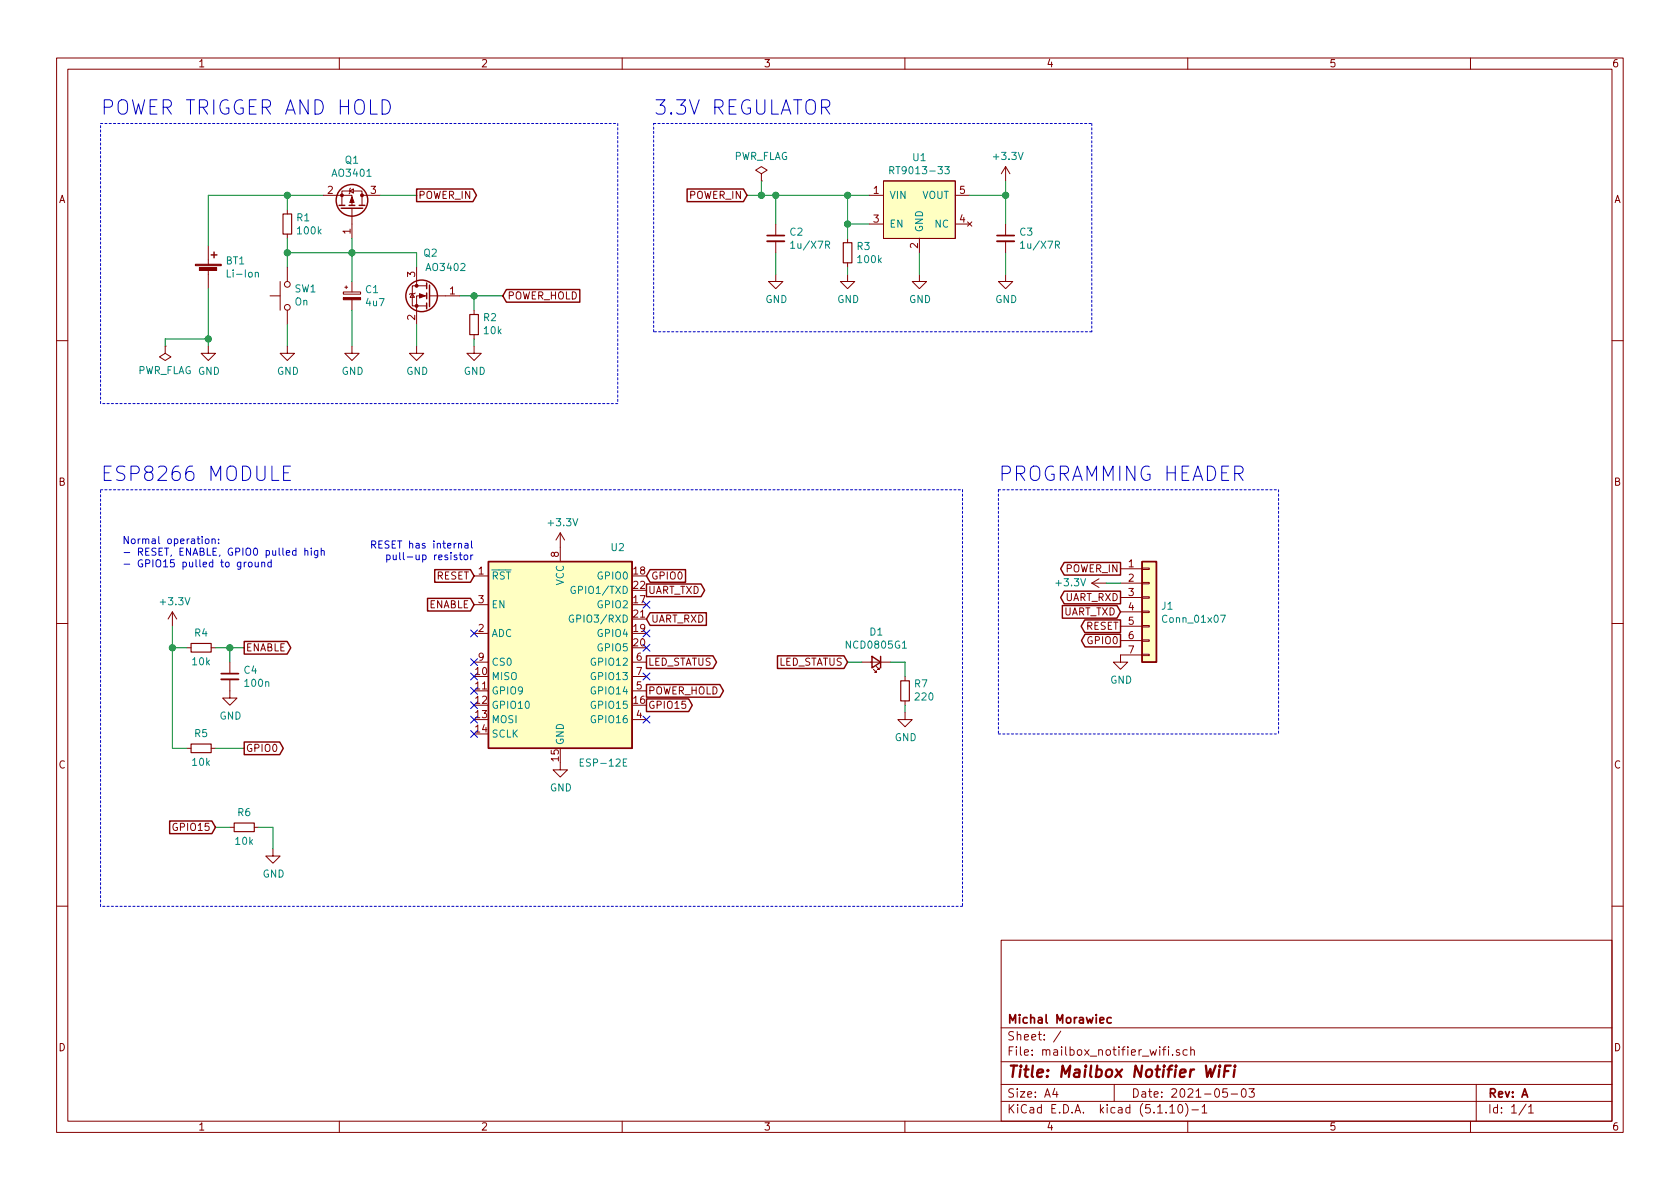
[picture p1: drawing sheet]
EESchema Schematic File Version 4
EELAYER 30 0
EELAYER END
$Descr A4 11693 8268
encoding utf-8
Sheet 1 1
Title "Mailbox Notifier WiFi"
Date "2021-05-03"
Rev "A"
Comp "Michal Morawiec"
Comment1 ""
Comment2 ""
Comment3 ""
Comment4 ""
$EndDescr
$Comp
L power:GND #PWR0101
U 1 1
P 3900 5300
F 0 "#PWR0101" H 3900 5050 50  0001 C CNN
F 1 "GND" H 3905 5127 50  0000 C CNN
F 2 "" H 3900 5300 50  0001 C CNN
F 3 "" H 3900 5300 50  0001 C CNN
	1    3900 5300
	1    0    0    -1  
$EndComp
$Comp
L power:+3.3V #PWR0102
U 1 1
P 3900 3800
F 0 "#PWR0102" H 3900 3650 50  0001 C CNN
F 1 "+3.3V" H 3915 3973 50  0000 C CNN
F 2 "" H 3900 3800 50  0001 C CNN
F 3 "" H 3900 3800 50  0001 C CNN
	1    3900 3800
	1    0    0    -1  
$EndComp
$Comp
L RF_Module:ESP-12E U2
U 1 1
P 3900 4600
F 0 "U2" H 4300 5400 50  0000 C CNN
F 1 "ESP-12E" H 4200 3900 50  0000 C CNN
F 2 "RF_Module:ESP-12E" H 3900 4600 50  0001 C CNN
F 3 "http://wiki.ai-thinker.com/_media/esp8266/esp8266_series_modules_user_manual_v1.1.pdf" H 3550 4700 50  0001 C CNN
	1    3900 4600
	1    0    0    -1  
$EndComp
$Comp
L Transistor_FET:AO3401A Q1
U 1 1
P 2450 1450
F 0 "Q1" V 2792 1450 50  0000 C CNN
F 1 "AO3401" V 2701 1450 50  0000 C CNN
F 2 "Package_TO_SOT_SMD:SOT-23" H 2650 1375 50  0001 L CIN
F 3 "http://www.aosmd.com/pdfs/datasheet/AO3401A.pdf" H 2450 1450 50  0001 L CNN
F 4 "C15127" V 2450 1450 50  0001 C CNN "LCSC"
	1    2450 1450
	0    1    -1   0   
$EndComp
$Comp
L Device:R_Small R1
U 1 1
P 2000 1550
F 0 "R1" H 2059 1596 50  0000 L CNN
F 1 "100k" H 2059 1505 50  0000 L CNN
F 2 "Resistor_SMD:R_0805_2012Metric" H 2000 1550 50  0001 C CNN
F 3 "~" H 2000 1550 50  0001 C CNN
F 4 "C17407" H 2000 1550 50  0001 C CNN "LCSC"
	1    2000 1550
	1    0    0    -1  
$EndComp
Wire Wire Line
	2450 1650 2450 1750
$Comp
L Transistor_FET:AO3400A Q2
U 1 1
P 3000 2050
F 0 "Q2" H 2950 2350 50  0000 L CNN
F 1 "AO3402" H 2750 2250 50  0000 L CNN
F 2 "Package_TO_SOT_SMD:SOT-23" H 3200 1975 50  0001 L CIN
F 3 "http://www.aosmd.com/pdfs/datasheet/AO3400A.pdf" H 3000 2050 50  0001 L CNN
F 4 "C14385" H 3000 2050 50  0001 C CNN "LCSC"
	1    3000 2050
	-1   0    0    -1  
$EndComp
Wire Wire Line
	2000 1750 2450 1750
Connection ~ 2450 1750
Wire Wire Line
	2450 1750 2450 1950
Wire Wire Line
	1450 1350 2000 1350
Wire Wire Line
	2000 1450 2000 1350
Connection ~ 2000 1350
Wire Wire Line
	2000 1350 2250 1350
Wire Wire Line
	2000 1650 2000 1750
$Comp
L Device:R_Small R2
U 1 1
P 3300 2250
F 0 "R2" H 3241 2204 50  0000 R CNN
F 1 "10k" H 3241 2295 50  0000 R CNN
F 2 "Resistor_SMD:R_0805_2012Metric" H 3300 2250 50  0001 C CNN
F 3 "~" H 3300 2250 50  0001 C CNN
F 4 "C17414" H 3300 2250 50  0001 C CNN "LCSC"
	1    3300 2250
	-1   0    0    1   
$EndComp
Wire Wire Line
	3200 2050 3300 2050
Wire Wire Line
	3300 2050 3300 2150
Wire Wire Line
	2900 1850 2900 1750
Wire Wire Line
	2900 1750 2450 1750
$Comp
L power:GND #PWR0103
U 1 1
P 3300 2400
F 0 "#PWR0103" H 3300 2150 50  0001 C CNN
F 1 "GND" H 3305 2227 50  0000 C CNN
F 2 "" H 3300 2400 50  0001 C CNN
F 3 "" H 3300 2400 50  0001 C CNN
	1    3300 2400
	1    0    0    -1  
$EndComp
$Comp
L power:GND #PWR0104
U 1 1
P 2900 2400
F 0 "#PWR0104" H 2900 2150 50  0001 C CNN
F 1 "GND" H 2905 2227 50  0000 C CNN
F 2 "" H 2900 2400 50  0001 C CNN
F 3 "" H 2900 2400 50  0001 C CNN
	1    2900 2400
	1    0    0    -1  
$EndComp
$Comp
L power:GND #PWR0105
U 1 1
P 2450 2400
F 0 "#PWR0105" H 2450 2150 50  0001 C CNN
F 1 "GND" H 2455 2227 50  0000 C CNN
F 2 "" H 2450 2400 50  0001 C CNN
F 3 "" H 2450 2400 50  0001 C CNN
	1    2450 2400
	1    0    0    -1  
$EndComp
$Comp
L power:GND #PWR0106
U 1 1
P 1450 2400
F 0 "#PWR0106" H 1450 2150 50  0001 C CNN
F 1 "GND" H 1455 2227 50  0000 C CNN
F 2 "" H 1450 2400 50  0001 C CNN
F 3 "" H 1450 2400 50  0001 C CNN
	1    1450 2400
	1    0    0    -1  
$EndComp
Wire Wire Line
	2900 2250 2900 2400
Wire Wire Line
	2450 2150 2450 2400
Wire Wire Line
	1450 2000 1450 2350
Wire Wire Line
	1450 1350 1450 1700
$Comp
L Switch:SW_Push SW1
U 1 1
P 2000 2050
F 0 "SW1" V 2046 2002 50  0000 R CNN
F 1 "On" V 1955 2002 50  0000 R CNN
F 2 "Connector_PinHeader_2.54mm:PinHeader_1x02_P2.54mm_Horizontal" H 2000 2250 50  0001 C CNN
F 3 "~" H 2000 2250 50  0001 C CNN
	1    2000 2050
	0    -1   -1   0   
$EndComp
$Comp
L power:GND #PWR0107
U 1 1
P 2000 2400
F 0 "#PWR0107" H 2000 2150 50  0001 C CNN
F 1 "GND" H 2005 2227 50  0000 C CNN
F 2 "" H 2000 2400 50  0001 C CNN
F 3 "" H 2000 2400 50  0001 C CNN
	1    2000 2400
	1    0    0    -1  
$EndComp
Wire Wire Line
	2000 1750 2000 1850
Connection ~ 2000 1750
Wire Wire Line
	2000 2250 2000 2400
Wire Wire Line
	3300 2350 3300 2400
Text GLabel 4500 4800 2    50   Output ~ 0
POWER_HOLD
Text GLabel 3500 2050 2    50   Input ~ 0
POWER_HOLD
Wire Wire Line
	3500 2050 3300 2050
Connection ~ 3300 2050
$Comp
L my_library:RT9013 U1
U 1 1
P 6400 1450
F 0 "U1" H 6400 1815 50  0000 C CNN
F 1 "RT9013-33" H 6400 1724 50  0000 C CNN
F 2 "Package_TO_SOT_SMD:SOT-23-5" H 6400 1750 50  0001 C CNN
F 3 "" H 6400 1750 50  0001 C CNN
F 4 "C47773" H 6400 1450 50  0001 C CNN "LCSC"
	1    6400 1450
	1    0    0    -1  
$EndComp
$Comp
L Device:R_Small R3
U 1 1
P 5900 1750
F 0 "R3" H 5959 1796 50  0000 L CNN
F 1 "100k" H 5959 1705 50  0000 L CNN
F 2 "Resistor_SMD:R_0805_2012Metric" H 5900 1750 50  0001 C CNN
F 3 "~" H 5900 1750 50  0001 C CNN
F 4 "C17407" H 5900 1750 50  0001 C CNN "LCSC"
	1    5900 1750
	1    0    0    -1  
$EndComp
$Comp
L power:GND #PWR0108
U 1 1
P 5900 1900
F 0 "#PWR0108" H 5900 1650 50  0001 C CNN
F 1 "GND" H 5905 1727 50  0000 C CNN
F 2 "" H 5900 1900 50  0001 C CNN
F 3 "" H 5900 1900 50  0001 C CNN
	1    5900 1900
	1    0    0    -1  
$EndComp
$Comp
L power:GND #PWR0109
U 1 1
P 6400 1900
F 0 "#PWR0109" H 6400 1650 50  0001 C CNN
F 1 "GND" H 6405 1727 50  0000 C CNN
F 2 "" H 6400 1900 50  0001 C CNN
F 3 "" H 6400 1900 50  0001 C CNN
	1    6400 1900
	1    0    0    -1  
$EndComp
Wire Wire Line
	6050 1550 5900 1550
Wire Wire Line
	5900 1550 5900 1650
Wire Wire Line
	5900 1350 5900 1550
Connection ~ 5900 1550
$Comp
L Device:C_Small C2
U 1 1
P 5400 1650
F 0 "C2" H 5492 1696 50  0000 L CNN
F 1 "1u/X7R" H 5492 1605 50  0000 L CNN
F 2 "Capacitor_SMD:C_0805_2012Metric" H 5400 1650 50  0001 C CNN
F 3 "~" H 5400 1650 50  0001 C CNN
F 4 "C28323" H 5400 1650 50  0001 C CNN "LCSC"
	1    5400 1650
	1    0    0    -1  
$EndComp
Wire Wire Line
	5400 1350 5900 1350
$Comp
L power:GND #PWR0110
U 1 1
P 5400 1900
F 0 "#PWR0110" H 5400 1650 50  0001 C CNN
F 1 "GND" H 5405 1727 50  0000 C CNN
F 2 "" H 5400 1900 50  0001 C CNN
F 3 "" H 5400 1900 50  0001 C CNN
	1    5400 1900
	1    0    0    -1  
$EndComp
$Comp
L Device:C_Small C3
U 1 1
P 7000 1650
F 0 "C3" H 7092 1696 50  0000 L CNN
F 1 "1u/X7R" H 7092 1605 50  0000 L CNN
F 2 "Capacitor_SMD:C_0805_2012Metric" H 7000 1650 50  0001 C CNN
F 3 "~" H 7000 1650 50  0001 C CNN
F 4 "C28323" H 7000 1650 50  0001 C CNN "LCSC"
	1    7000 1650
	1    0    0    -1  
$EndComp
Wire Wire Line
	6750 1350 7000 1350
Wire Wire Line
	5400 1350 5400 1550
Wire Wire Line
	7000 1350 7000 1550
$Comp
L power:GND #PWR0111
U 1 1
P 7000 1900
F 0 "#PWR0111" H 7000 1650 50  0001 C CNN
F 1 "GND" H 7005 1727 50  0000 C CNN
F 2 "" H 7000 1900 50  0001 C CNN
F 3 "" H 7000 1900 50  0001 C CNN
	1    7000 1900
	1    0    0    -1  
$EndComp
$Comp
L power:+3.3V #PWR0112
U 1 1
P 7000 1250
F 0 "#PWR0112" H 7000 1100 50  0001 C CNN
F 1 "+3.3V" H 7015 1423 50  0000 C CNN
F 2 "" H 7000 1250 50  0001 C CNN
F 3 "" H 7000 1250 50  0001 C CNN
	1    7000 1250
	1    0    0    -1  
$EndComp
Connection ~ 7000 1350
Wire Wire Line
	7000 1250 7000 1350
Text GLabel 2900 1350 2    50   Output ~ 0
POWER_IN
Wire Wire Line
	2650 1350 2900 1350
Text GLabel 5200 1350 0    50   Input ~ 0
POWER_IN
Connection ~ 5400 1350
Text GLabel 4500 4600 2    50   Output ~ 0
LED_STATUS
Wire Wire Line
	5400 1750 5400 1900
Wire Wire Line
	5900 1850 5900 1900
Wire Wire Line
	6400 1750 6400 1900
Wire Wire Line
	7000 1750 7000 1900
$Comp
L Device:LED_Small D1
U 1 1
P 6100 4600
F 0 "D1" H 6100 4393 50  0000 C CNN
F 1 "NCD0805G1" H 6100 4484 50  0000 C CNN
F 2 "LED_SMD:LED_0805_2012Metric" V 6100 4600 50  0001 C CNN
F 3 "" V 6100 4600 50  0001 C CNN
F 4 "C84260" H 6100 4600 50  0001 C CNN "LCSC"
	1    6100 4600
	-1   0    0    1   
$EndComp
$Comp
L Device:R_Small R7
U 1 1
P 6300 4800
F 0 "R7" H 6241 4754 50  0000 R CNN
F 1 "220" H 6241 4845 50  0000 R CNN
F 2 "Resistor_SMD:R_0805_2012Metric" H 6300 4800 50  0001 C CNN
F 3 "~" H 6300 4800 50  0001 C CNN
F 4 "C17557" H 6300 4800 50  0001 C CNN "LCSC"
	1    6300 4800
	-1   0    0    1   
$EndComp
$Comp
L power:GND #PWR0113
U 1 1
P 6300 4950
F 0 "#PWR0113" H 6300 4700 50  0001 C CNN
F 1 "GND" H 6305 4777 50  0000 C CNN
F 2 "" H 6300 4950 50  0001 C CNN
F 3 "" H 6300 4950 50  0001 C CNN
	1    6300 4950
	1    0    0    -1  
$EndComp
Text GLabel 5900 4600 0    50   Input ~ 0
LED_STATUS
Wire Wire Line
	5900 4600 6000 4600
Wire Wire Line
	6300 4900 6300 4950
Wire Wire Line
	6300 4700 6300 4600
Wire Wire Line
	6300 4600 6200 4600
Text GLabel 3300 4000 0    50   Input ~ 0
RESET
$Comp
L power:+3.3V #PWR0114
U 1 1
P 1200 4350
F 0 "#PWR0114" H 1200 4200 50  0001 C CNN
F 1 "+3.3V" H 1215 4523 50  0000 C CNN
F 2 "" H 1200 4350 50  0001 C CNN
F 3 "" H 1200 4350 50  0001 C CNN
	1    1200 4350
	1    0    0    -1  
$EndComp
$Comp
L Device:R_Small R4
U 1 1
P 1400 4500
F 0 "R4" V 1500 4500 50  0000 C CNN
F 1 "10k" V 1300 4500 50  0000 C CNN
F 2 "Resistor_SMD:R_0805_2012Metric" H 1400 4500 50  0001 C CNN
F 3 "~" H 1400 4500 50  0001 C CNN
F 4 "C17414" V 1400 4500 50  0001 C CNN "LCSC"
	1    1400 4500
	0    -1   -1   0   
$EndComp
$Comp
L Device:C_Small C4
U 1 1
P 1600 4700
F 0 "C4" H 1692 4746 50  0000 L CNN
F 1 "100n" H 1692 4655 50  0000 L CNN
F 2 "Capacitor_SMD:C_0805_2012Metric" H 1600 4700 50  0001 C CNN
F 3 "~" H 1600 4700 50  0001 C CNN
F 4 "C49678" H 1600 4700 50  0001 C CNN "LCSC"
	1    1600 4700
	1    0    0    -1  
$EndComp
$Comp
L power:GND #PWR0115
U 1 1
P 1600 4800
F 0 "#PWR0115" H 1600 4550 50  0001 C CNN
F 1 "GND" H 1605 4627 50  0000 C CNN
F 2 "" H 1600 4800 50  0001 C CNN
F 3 "" H 1600 4800 50  0001 C CNN
	1    1600 4800
	1    0    0    -1  
$EndComp
Text GLabel 1700 4500 2    50   Output ~ 0
ENABLE
Text GLabel 3300 4200 0    50   Input ~ 0
ENABLE
Text GLabel 1700 5200 2    50   Output ~ 0
GPIO0
Wire Wire Line
	1200 4350 1200 4500
Wire Wire Line
	1200 4500 1300 4500
Wire Wire Line
	1500 4500 1600 4500
Wire Wire Line
	1600 4500 1600 4600
Connection ~ 1600 4500
Wire Wire Line
	1600 4500 1700 4500
$Comp
L Device:R_Small R5
U 1 1
P 1400 5200
F 0 "R5" V 1500 5200 50  0000 C CNN
F 1 "10k" V 1300 5200 50  0000 C CNN
F 2 "Resistor_SMD:R_0805_2012Metric" H 1400 5200 50  0001 C CNN
F 3 "~" H 1400 5200 50  0001 C CNN
F 4 "C17414" V 1400 5200 50  0001 C CNN "LCSC"
	1    1400 5200
	0    -1   -1   0   
$EndComp
Wire Wire Line
	1500 5200 1700 5200
Wire Wire Line
	1200 4500 1200 5200
Wire Wire Line
	1200 5200 1300 5200
Connection ~ 1200 4500
Text GLabel 4500 4000 2    50   Input ~ 0
GPIO0
Text GLabel 4500 4900 2    50   Output ~ 0
GPIO15
Text GLabel 1500 5750 0    50   Input ~ 0
GPIO15
$Comp
L Device:R_Small R6
U 1 1
P 1700 5750
F 0 "R6" V 1800 5750 50  0000 C CNN
F 1 "10k" V 1600 5750 50  0000 C CNN
F 2 "Resistor_SMD:R_0805_2012Metric" H 1700 5750 50  0001 C CNN
F 3 "~" H 1700 5750 50  0001 C CNN
F 4 "C17414" V 1700 5750 50  0001 C CNN "LCSC"
	1    1700 5750
	0    -1   -1   0   
$EndComp
Wire Wire Line
	1500 5750 1600 5750
$Comp
L power:GND #PWR0116
U 1 1
P 1900 5900
F 0 "#PWR0116" H 1900 5650 50  0001 C CNN
F 1 "GND" H 1905 5727 50  0000 C CNN
F 2 "" H 1900 5900 50  0001 C CNN
F 3 "" H 1900 5900 50  0001 C CNN
	1    1900 5900
	1    0    0    -1  
$EndComp
Wire Wire Line
	1800 5750 1900 5750
Wire Wire Line
	1900 5750 1900 5900
$Comp
L Device:CP_Small C1
U 1 1
P 2450 2050
F 0 "C1" H 2538 2096 50  0000 L CNN
F 1 "4u7" H 2538 2005 50  0000 L CNN
F 2 "Capacitor_SMD:CP_Elec_4x5.4" H 2450 2050 50  0001 C CNN
F 3 "~" H 2450 2050 50  0001 C CNN
F 4 "C128465" H 2450 2050 50  0001 C CNN "LCSC"
	1    2450 2050
	1    0    0    -1  
$EndComp
Text GLabel 7800 3950 0    50   Output ~ 0
POWER_IN
$Comp
L power:+3.3V #PWR0117
U 1 1
P 7700 4050
F 0 "#PWR0117" H 7700 3900 50  0001 C CNN
F 1 "+3.3V" V 7700 4300 50  0000 C CNN
F 2 "" H 7700 4050 50  0001 C CNN
F 3 "" H 7700 4050 50  0001 C CNN
	1    7700 4050
	0    -1   -1   0   
$EndComp
Text GLabel 4500 4100 2    50   Output ~ 0
UART_TXD
Text GLabel 4500 4300 2    50   Input ~ 0
UART_RXD
Text GLabel 7800 4150 0    50   Output ~ 0
UART_RXD
Text GLabel 7800 4250 0    50   Input ~ 0
UART_TXD
Text GLabel 7800 4350 0    50   Output ~ 0
RESET
Text GLabel 7800 4450 0    50   Output ~ 0
GPIO0
NoConn ~ 3300 4400
NoConn ~ 3300 4600
NoConn ~ 3300 4700
NoConn ~ 3300 4800
NoConn ~ 3300 4900
NoConn ~ 3300 5000
NoConn ~ 3300 5100
NoConn ~ 4500 5000
NoConn ~ 4500 4700
NoConn ~ 4500 4500
NoConn ~ 4500 4400
NoConn ~ 4500 4200
Text Notes 3300 3900 2    50   ~ 0
RESET has internal\npull-up resistor
Text Notes 850  3950 0    50   ~ 0
Normal operation:\n- RESET, ENABLE, GPIO0 pulled high\n- GPIO15 pulled to ground
Text Notes 700  3350 0    100  ~ 0
ESP8266 MODULE
Text Notes 700  800  0    100  ~ 0
POWER TRIGGER AND HOLD
Text Notes 4550 800  0    100  ~ 0
3.3V REGULATOR
Text Notes 6950 3350 0    100  ~ 0
PROGRAMMING HEADER
Wire Wire Line
	5900 1350 6050 1350
Connection ~ 5900 1350
$Comp
L power:PWR_FLAG #FLG0101
U 1 1
P 5300 1250
F 0 "#FLG0101" H 5300 1325 50  0001 C CNN
F 1 "PWR_FLAG" H 5300 1423 50  0000 C CNN
F 2 "" H 5300 1250 50  0001 C CNN
F 3 "~" H 5300 1250 50  0001 C CNN
	1    5300 1250
	1    0    0    -1  
$EndComp
Wire Wire Line
	5300 1250 5300 1350
Connection ~ 5300 1350
Wire Wire Line
	5300 1350 5400 1350
Wire Wire Line
	5200 1350 5300 1350
$Comp
L power:PWR_FLAG #FLG0102
U 1 1
P 1150 2400
F 0 "#FLG0102" H 1150 2475 50  0001 C CNN
F 1 "PWR_FLAG" H 1150 2573 50  0000 C CNN
F 2 "" H 1150 2400 50  0001 C CNN
F 3 "~" H 1150 2400 50  0001 C CNN
	1    1150 2400
	-1   0    0    1   
$EndComp
Wire Wire Line
	1150 2400 1150 2350
Wire Wire Line
	1150 2350 1450 2350
Connection ~ 1450 2350
Wire Wire Line
	1450 2350 1450 2400
Wire Notes Line
	8900 3400 8900 5100
Wire Notes Line
	6950 3400 6950 5100
Wire Notes Line
	4300 850  4300 2800
Wire Notes Line
	4300 2800 700  2800
Wire Notes Line
	700  850  4300 850 
Wire Notes Line
	700  2800 700  850 
Wire Notes Line
	4550 850  7600 850 
Wire Notes Line
	7600 850  7600 2300
Wire Notes Line
	7600 2300 4550 2300
Wire Notes Line
	4550 2300 4550 850 
Wire Notes Line
	700  3400 6700 3400
Wire Notes Line
	6700 3400 6700 6300
Wire Notes Line
	6700 6300 700  6300
Wire Notes Line
	700  6300 700  3400
$Comp
L Device:Battery_Cell BT1
U 1 1
P 1450 1900
F 0 "BT1" H 1568 1996 50  0000 L CNN
F 1 "Li-Ion" H 1568 1905 50  0000 L CNN
F 2 "Connector_PinHeader_2.54mm:PinHeader_1x02_P2.54mm_Vertical" V 1450 1960 50  0001 C CNN
F 3 "~" V 1450 1960 50  0001 C CNN
	1    1450 1900
	1    0    0    -1  
$EndComp
$Comp
L Connector_Generic:Conn_01x07 J1
U 1 1
P 8000 4250
F 0 "J1" H 8080 4292 50  0000 L CNN
F 1 "Conn_01x07" H 8080 4201 50  0000 L CNN
F 2 "Connector_PinHeader_2.54mm:PinHeader_1x07_P2.54mm_Horizontal" H 8000 4250 50  0001 C CNN
F 3 "~" H 8000 4250 50  0001 C CNN
	1    8000 4250
	1    0    0    -1  
$EndComp
Wire Wire Line
	7700 4050 7800 4050
$Comp
L power:GND #PWR0118
U 1 1
P 7800 4550
F 0 "#PWR0118" H 7800 4300 50  0001 C CNN
F 1 "GND" H 7805 4377 50  0000 C CNN
F 2 "" H 7800 4550 50  0001 C CNN
F 3 "" H 7800 4550 50  0001 C CNN
	1    7800 4550
	1    0    0    -1  
$EndComp
Wire Notes Line
	6950 3400 8900 3400
Wire Notes Line
	6950 5100 8900 5100
$EndSCHEMATC
